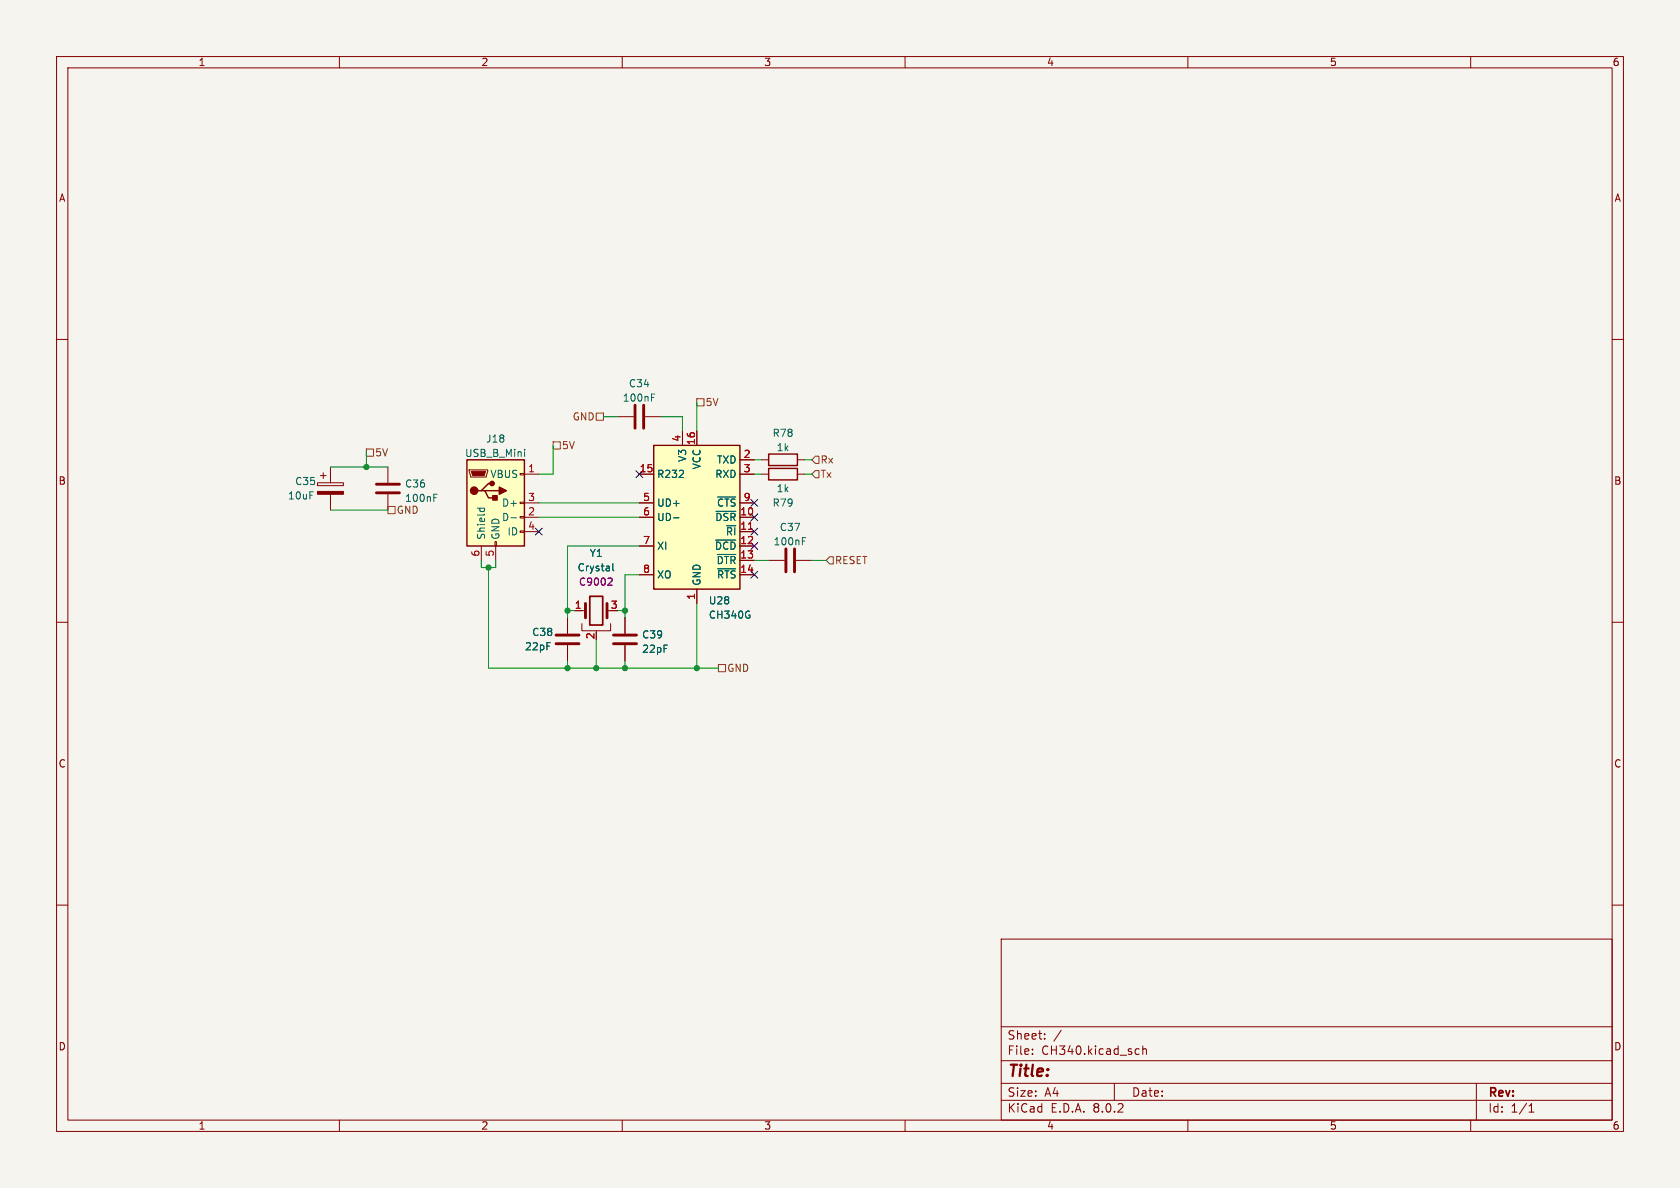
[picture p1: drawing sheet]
(kicad_sch (version 20230121) (generator eeschema)

 (paper "A4")

 (lib_symbols
  (symbol "Connector:USB_B_Mini" (pin_names (offset 1.016)) (in_bom yes) (on_board yes)
   (property "Reference" "J" (at -5.08 11.43 0) (effects (font (size 1.27 1.27)) (justify left)))
   (property "Value" "USB_B_Mini" (at -5.08 8.89 0) (effects (font (size 1.27 1.27)) (justify left)))
   (property "Footprint" "" (at 3.81 -1.27 0) (effects (font (size 1.27 1.27)) hide))
   (property "Datasheet" "~" (at 3.81 -1.27 0) (effects (font (size 1.27 1.27)) hide))
   (symbol "USB_B_Mini_0_1"
    (rectangle (start -5.08 -7.62) (end 5.08 7.62) (stroke (width 0.254) (type default)) (fill (type background)))
    (circle (center -3.81 2.159) (radius 0.635) (stroke (width 0.254) (type default)) (fill (type outline)))
    (circle (center -0.635 3.429) (radius 0.381) (stroke (width 0.254) (type default)) (fill (type outline)))
    (rectangle (start -0.127 -7.62) (end 0.127 -6.858) (stroke (width 0) (type default)) (fill (type none)))
    (polyline (pts (xy -1.905 2.159) (xy 0.635 2.159)) (stroke (width 0.254) (type default)) (fill (type none)))
    (polyline (pts (xy -3.175 2.159) (xy -2.54 2.159) (xy -1.27 3.429) (xy -0.635 3.429)) (stroke (width 0.254) (type default)) (fill (type none)))
    (polyline (pts (xy -2.54 2.159) (xy -1.905 2.159) (xy -1.27 0.889) (xy 0 0.889)) (stroke (width 0.254) (type default)) (fill (type none)))
    (polyline (pts (xy 0.635 2.794) (xy 0.635 1.524) (xy 1.905 2.159) (xy 0.635 2.794)) (stroke (width 0.254) (type default)) (fill (type outline)))
    (polyline (pts (xy -4.318 5.588) (xy -1.778 5.588) (xy -2.032 4.826) (xy -4.064 4.826) (xy -4.318 5.588)) (stroke (width 0) (type default)) (fill (type outline)))
    (polyline (pts (xy -4.699 5.842) (xy -4.699 5.588) (xy -4.445 4.826) (xy -4.445 4.572) (xy -1.651 4.572) (xy -1.651 4.826) (xy -1.397 5.588) (xy -1.397 5.842) (xy -4.699 5.842)) (stroke (width 0) (type default)) (fill (type none)))
    (rectangle (start 0.254 1.27) (end -0.508 0.508) (stroke (width 0.254) (type default)) (fill (type outline)))
    (rectangle (start 5.08 -5.207) (end 4.318 -4.953) (stroke (width 0) (type default)) (fill (type none)))
    (rectangle (start 5.08 -2.667) (end 4.318 -2.413) (stroke (width 0) (type default)) (fill (type none)))
    (rectangle (start 5.08 -0.127) (end 4.318 0.127) (stroke (width 0) (type default)) (fill (type none)))
    (rectangle (start 5.08 4.953) (end 4.318 5.207) (stroke (width 0) (type default)) (fill (type none))))
   (symbol "USB_B_Mini_1_1"
    (pin power_out line (at 7.62 5.08 180) (length 2.54) (name "VBUS" (effects (font (size 1.27 1.27)))) (number "1" (effects (font (size 1.27 1.27)))))
    (pin bidirectional line (at 7.62 -2.54 180) (length 2.54) (name "D-" (effects (font (size 1.27 1.27)))) (number "2" (effects (font (size 1.27 1.27)))))
    (pin bidirectional line (at 7.62 0 180) (length 2.54) (name "D+" (effects (font (size 1.27 1.27)))) (number "3" (effects (font (size 1.27 1.27)))))
    (pin passive line (at 7.62 -5.08 180) (length 2.54) (name "ID" (effects (font (size 1.27 1.27)))) (number "4" (effects (font (size 1.27 1.27)))))
    (pin power_out line (at 0 -10.16 90) (length 2.54) (name "GND" (effects (font (size 1.27 1.27)))) (number "5" (effects (font (size 1.27 1.27)))))
    (pin passive line (at -2.54 -10.16 90) (length 2.54) (name "Shield" (effects (font (size 1.27 1.27)))) (number "6" (effects (font (size 1.27 1.27)))))))
  (symbol "Device:C" (pin_numbers hide) (pin_names (offset 0.254)) (in_bom yes) (on_board yes)
   (property "Reference" "C" (at 0.635 2.54 0) (effects (font (size 1.27 1.27)) (justify left)))
   (property "Value" "C" (at 0.635 -2.54 0) (effects (font (size 1.27 1.27)) (justify left)))
   (property "Footprint" "" (at 0.9652 -3.81 0) (effects (font (size 1.27 1.27)) hide))
   (property "Datasheet" "~" (at 0 0 0) (effects (font (size 1.27 1.27)) hide))
   (symbol "C_0_1"
    (polyline (pts (xy -2.032 -0.762) (xy 2.032 -0.762)) (stroke (width 0.508) (type default)) (fill (type none)))
    (polyline (pts (xy -2.032 0.762) (xy 2.032 0.762)) (stroke (width 0.508) (type default)) (fill (type none))))
   (symbol "C_1_1"
    (pin passive line (at 0 3.81 270) (length 2.794) (name "~" (effects (font (size 1.27 1.27)))) (number "1" (effects (font (size 1.27 1.27)))))
    (pin passive line (at 0 -3.81 90) (length 2.794) (name "~" (effects (font (size 1.27 1.27)))) (number "2" (effects (font (size 1.27 1.27)))))))
  (symbol "Device:C_Polarized" (pin_numbers hide) (pin_names (offset 0.254)) (in_bom yes) (on_board yes)
   (property "Reference" "C" (at 0.635 2.54 0) (effects (font (size 1.27 1.27)) (justify left)))
   (property "Value" "C_Polarized" (at 0.635 -2.54 0) (effects (font (size 1.27 1.27)) (justify left)))
   (property "Footprint" "" (at 0.9652 -3.81 0) (effects (font (size 1.27 1.27)) hide))
   (property "Datasheet" "~" (at 0 0 0) (effects (font (size 1.27 1.27)) hide))
   (symbol "C_Polarized_0_1"
    (rectangle (start -2.286 0.508) (end 2.286 1.016) (stroke (width 0) (type default)) (fill (type none)))
    (polyline (pts (xy -1.778 2.286) (xy -0.762 2.286)) (stroke (width 0) (type default)) (fill (type none)))
    (polyline (pts (xy -1.27 2.794) (xy -1.27 1.778)) (stroke (width 0) (type default)) (fill (type none)))
    (rectangle (start 2.286 -0.508) (end -2.286 -1.016) (stroke (width 0) (type default)) (fill (type outline))))
   (symbol "C_Polarized_1_1"
    (pin passive line (at 0 3.81 270) (length 2.794) (name "~" (effects (font (size 1.27 1.27)))) (number "1" (effects (font (size 1.27 1.27)))))
    (pin passive line (at 0 -3.81 90) (length 2.794) (name "~" (effects (font (size 1.27 1.27)))) (number "2" (effects (font (size 1.27 1.27)))))))
  (symbol "Device:R" (pin_numbers hide) (pin_names (offset 0)) (in_bom yes) (on_board yes)
   (property "Reference" "R" (at 2.032 0 90) (effects (font (size 1.27 1.27))))
   (property "Value" "R" (at 0 0 90) (effects (font (size 1.27 1.27))))
   (property "Footprint" "" (at -1.778 0 90) (effects (font (size 1.27 1.27)) hide))
   (property "Datasheet" "~" (at 0 0 0) (effects (font (size 1.27 1.27)) hide))
   (symbol "R_0_1"
    (rectangle (start -1.016 -2.54) (end 1.016 2.54) (stroke (width 0.254) (type default)) (fill (type none))))
   (symbol "R_1_1"
    (pin passive line (at 0 3.81 270) (length 1.27) (name "~" (effects (font (size 1.27 1.27)))) (number "1" (effects (font (size 1.27 1.27)))))
    (pin passive line (at 0 -3.81 90) (length 1.27) (name "~" (effects (font (size 1.27 1.27)))) (number "2" (effects (font (size 1.27 1.27)))))))
  (symbol "Interface_USB:CH340G" (in_bom yes) (on_board yes)
   (property "Reference" "U" (at -5.08 13.97 0) (effects (font (size 1.27 1.27)) (justify right)))
   (property "Value" "CH340G" (at 1.27 13.97 0) (effects (font (size 1.27 1.27)) (justify left)))
   (property "Footprint" "Package_SO:SOIC-16_3.9x9.9mm_P1.27mm" (at 1.27 -13.97 0) (effects (font (size 1.27 1.27)) (justify left) hide))
   (property "Datasheet" "http://www.datasheet5.com/pdf-local-2195953" (at -8.89 20.32 0) (effects (font (size 1.27 1.27)) hide))
   (symbol "CH340G_0_1"
    (rectangle (start -7.62 12.7) (end 7.62 -12.7) (stroke (width 0.254) (type default)) (fill (type background))))
   (symbol "CH340G_1_1"
    (pin power_in line (at 0 -15.24 90) (length 2.54) (name "GND" (effects (font (size 1.27 1.27)))) (number "1" (effects (font (size 1.27 1.27)))))
    (pin input line (at 10.16 0 180) (length 2.54) (name "~{DSR}" (effects (font (size 1.27 1.27)))) (number "10" (effects (font (size 1.27 1.27)))))
    (pin input line (at 10.16 -2.54 180) (length 2.54) (name "~{RI}" (effects (font (size 1.27 1.27)))) (number "11" (effects (font (size 1.27 1.27)))))
    (pin input line (at 10.16 -5.08 180) (length 2.54) (name "~{DCD}" (effects (font (size 1.27 1.27)))) (number "12" (effects (font (size 1.27 1.27)))))
    (pin output line (at 10.16 -7.62 180) (length 2.54) (name "~{DTR}" (effects (font (size 1.27 1.27)))) (number "13" (effects (font (size 1.27 1.27)))))
    (pin output line (at 10.16 -10.16 180) (length 2.54) (name "~{RTS}" (effects (font (size 1.27 1.27)))) (number "14" (effects (font (size 1.27 1.27)))))
    (pin input line (at -10.16 7.62 0) (length 2.54) (name "R232" (effects (font (size 1.27 1.27)))) (number "15" (effects (font (size 1.27 1.27)))))
    (pin power_in line (at 0 15.24 270) (length 2.54) (name "VCC" (effects (font (size 1.27 1.27)))) (number "16" (effects (font (size 1.27 1.27)))))
    (pin output line (at 10.16 10.16 180) (length 2.54) (name "TXD" (effects (font (size 1.27 1.27)))) (number "2" (effects (font (size 1.27 1.27)))))
    (pin input line (at 10.16 7.62 180) (length 2.54) (name "RXD" (effects (font (size 1.27 1.27)))) (number "3" (effects (font (size 1.27 1.27)))))
    (pin passive line (at -2.54 15.24 270) (length 2.54) (name "V3" (effects (font (size 1.27 1.27)))) (number "4" (effects (font (size 1.27 1.27)))))
    (pin bidirectional line (at -10.16 2.54 0) (length 2.54) (name "UD+" (effects (font (size 1.27 1.27)))) (number "5" (effects (font (size 1.27 1.27)))))
    (pin bidirectional line (at -10.16 0 0) (length 2.54) (name "UD-" (effects (font (size 1.27 1.27)))) (number "6" (effects (font (size 1.27 1.27)))))
    (pin input line (at -10.16 -5.08 0) (length 2.54) (name "XI" (effects (font (size 1.27 1.27)))) (number "7" (effects (font (size 1.27 1.27)))))
    (pin output line (at -10.16 -10.16 0) (length 2.54) (name "XO" (effects (font (size 1.27 1.27)))) (number "8" (effects (font (size 1.27 1.27)))))
    (pin input line (at 10.16 2.54 180) (length 2.54) (name "~{CTS}" (effects (font (size 1.27 1.27)))) (number "9" (effects (font (size 1.27 1.27)))))))
  (symbol "custom_kicad_lib_sk:crystal_arduino" (pin_names (offset 1.016) hide) (in_bom yes) (on_board yes)
   (property "Reference" "Y" (at 0 5.715 0) (effects (font (size 1.27 1.27))))
   (property "Value" "Crystal_GND2" (at 0 3.81 0) (effects (font (size 1.27 1.27))))
   (property "Footprint" "custom_kicad_lib_sk:crystal_arduino" (at 0 -5.08 0) (effects (font (size 1.27 1.27)) hide))
   (property "Datasheet" "~" (at 0 0 0) (effects (font (size 1.27 1.27)) hide))
   (property "JLCPCB Part#" "C13738" (at 0 0 0) (effects (font (size 1.27 1.27))))
   (symbol "crystal_arduino_0_1"
    (rectangle (start -1.143 2.54) (end 1.143 -2.54) (stroke (width 0.3048) (type default)) (fill (type none)))
    (polyline (pts (xy -2.54 0) (xy -1.905 0)) (stroke (width 0) (type default)) (fill (type none)))
    (polyline (pts (xy -1.905 -1.27) (xy -1.905 1.27)) (stroke (width 0.508) (type default)) (fill (type none)))
    (polyline (pts (xy 0 -3.81) (xy 0 -3.556)) (stroke (width 0) (type default)) (fill (type none)))
    (polyline (pts (xy 1.905 0) (xy 2.54 0)) (stroke (width 0) (type default)) (fill (type none)))
    (polyline (pts (xy 1.905 1.27) (xy 1.905 -1.27)) (stroke (width 0.508) (type default)) (fill (type none)))
    (polyline (pts (xy -2.54 -2.286) (xy -2.54 -3.556) (xy 2.54 -3.556) (xy 2.54 -2.286)) (stroke (width 0) (type default)) (fill (type none))))
   (symbol "crystal_arduino_1_1"
    (pin passive line (at -3.81 0 0) (length 1.27) (name "1" (effects (font (size 1.27 1.27)))) (number "1" (effects (font (size 1.27 1.27)))))
    (pin passive line (at 0 -5.08 90) (length 1.27) (name "GND" (effects (font (size 1.27 1.27)))) (number "2" (effects (font (size 1.27 1.27)))))
    (pin passive line (at 3.81 0 180) (length 1.27) (name "3" (effects (font (size 1.27 1.27)))) (number "3" (effects (font (size 1.27 1.27)))))
    (pin passive line (at 0 -5.08 90) (length 1.27) hide (name "GND" (effects (font (size 1.27 1.27)))) (number "4" (effects (font (size 1.27 1.27))))))))

 (junction (at 100.33 118.11) (diameter 0) (color 0 0 0 0))
 (junction (at 86.36 100.33) (diameter 0) (color 0 0 0 0))
 (junction (at 64.77 82.55) (diameter 0) (color 0 0 0 0))
 (junction (at 123.19 118.11) (diameter 0) (color 0 0 0 0))
 (junction (at 110.49 107.95) (diameter 0) (color 0 0 0 0))
 (junction (at 100.33 107.95) (diameter 0) (color 0 0 0 0))
 (junction (at 110.49 118.11) (diameter 0) (color 0 0 0 0))
 (junction (at 105.41 118.11) (diameter 0) (color 0 0 0 0))

 (no_connect (at 113.03 83.82))
 (no_connect (at 133.35 93.98))
 (no_connect (at 133.35 96.52))
 (no_connect (at 133.35 91.44))
 (no_connect (at 133.35 101.6))
 (no_connect (at 133.35 88.9))
 (no_connect (at 95.25 93.98))

 (wire (pts (xy 100.33 107.95) (xy 100.33 109.22)) (stroke (width 0) (type default)))
 (wire (pts (xy 105.41 118.11) (xy 110.49 118.11)) (stroke (width 0) (type default)))
 (wire (pts (xy 97.79 83.82) (xy 95.25 83.82)) (stroke (width 0) (type default)))
 (wire (pts (xy 110.49 107.95) (xy 109.22 107.95)) (stroke (width 0) (type default)))
 (wire (pts (xy 146.05 99.06) (xy 143.51 99.06)) (stroke (width 0) (type default)))
 (wire (pts (xy 110.49 101.6) (xy 113.03 101.6)) (stroke (width 0) (type default)))
 (wire (pts (xy 110.49 116.84) (xy 110.49 118.11)) (stroke (width 0) (type default)))
 (wire (pts (xy 100.33 96.52) (xy 100.33 107.95)) (stroke (width 0) (type default)))
 (wire (pts (xy 134.62 83.82) (xy 133.35 83.82)) (stroke (width 0) (type default)))
 (wire (pts (xy 100.33 118.11) (xy 105.41 118.11)) (stroke (width 0) (type default)))
 (wire (pts (xy 86.36 100.33) (xy 86.36 118.11)) (stroke (width 0) (type default)))
 (wire (pts (xy 85.09 99.06) (xy 85.09 100.33)) (stroke (width 0) (type default)))
 (wire (pts (xy 100.33 116.84) (xy 100.33 118.11)) (stroke (width 0) (type default)))
 (wire (pts (xy 101.6 107.95) (xy 100.33 107.95)) (stroke (width 0) (type default)))
 (wire (pts (xy 87.63 99.06) (xy 87.63 100.33)) (stroke (width 0) (type default)))
 (wire (pts (xy 58.42 82.55) (xy 64.77 82.55)) (stroke (width 0) (type default)))
 (wire (pts (xy 143.51 83.82) (xy 142.24 83.82)) (stroke (width 0) (type default)))
 (wire (pts (xy 105.41 113.03) (xy 105.41 118.11)) (stroke (width 0) (type default)))
 (wire (pts (xy 123.19 118.11) (xy 127 118.11)) (stroke (width 0) (type default)))
 (wire (pts (xy 86.36 118.11) (xy 100.33 118.11)) (stroke (width 0) (type default)))
 (wire (pts (xy 110.49 118.11) (xy 123.19 118.11)) (stroke (width 0) (type default)))
 (wire (pts (xy 110.49 109.22) (xy 110.49 107.95)) (stroke (width 0) (type default)))
 (wire (pts (xy 64.77 82.55) (xy 68.58 82.55)) (stroke (width 0) (type default)))
 (wire (pts (xy 85.09 100.33) (xy 86.36 100.33)) (stroke (width 0) (type default)))
 (wire (pts (xy 64.77 80.01) (xy 64.77 82.55)) (stroke (width 0) (type default)))
 (wire (pts (xy 95.25 88.9) (xy 113.03 88.9)) (stroke (width 0) (type default)))
 (wire (pts (xy 106.68 73.66) (xy 109.22 73.66)) (stroke (width 0) (type default)))
 (wire (pts (xy 113.03 96.52) (xy 100.33 96.52)) (stroke (width 0) (type default)))
 (wire (pts (xy 120.65 73.66) (xy 116.84 73.66)) (stroke (width 0) (type default)))
 (wire (pts (xy 133.35 99.06) (xy 135.89 99.06)) (stroke (width 0) (type default)))
 (wire (pts (xy 134.62 81.28) (xy 133.35 81.28)) (stroke (width 0) (type default)))
 (wire (pts (xy 95.25 91.44) (xy 113.03 91.44)) (stroke (width 0) (type default)))
 (wire (pts (xy 123.19 71.12) (xy 123.19 76.2)) (stroke (width 0) (type default)))
 (wire (pts (xy 110.49 107.95) (xy 110.49 101.6)) (stroke (width 0) (type default)))
 (wire (pts (xy 123.19 106.68) (xy 123.19 118.11)) (stroke (width 0) (type default)))
 (wire (pts (xy 97.79 78.74) (xy 97.79 83.82)) (stroke (width 0) (type default)))
 (wire (pts (xy 143.51 81.28) (xy 142.24 81.28)) (stroke (width 0) (type default)))
 (wire (pts (xy 58.42 90.17) (xy 68.58 90.17)) (stroke (width 0) (type default)))
 (wire (pts (xy 120.65 76.2) (xy 120.65 73.66)) (stroke (width 0) (type default)))
 (wire (pts (xy 86.36 100.33) (xy 87.63 100.33)) (stroke (width 0) (type default)))

 (hierarchical_label "GND" (shape passive) (at 106.68 73.66 180) (fields_autoplaced) (effects (font (size 1.27 1.27)) (justify right)))
 (hierarchical_label "5V" (shape passive) (at 64.77 80.01 0) (fields_autoplaced) (effects (font (size 1.27 1.27)) (justify left)))
 (hierarchical_label "5V" (shape passive) (at 123.19 71.12 0) (fields_autoplaced) (effects (font (size 1.27 1.27)) (justify left)))
 (hierarchical_label "GND" (shape passive) (at 68.58 90.17 0) (fields_autoplaced) (effects (font (size 1.27 1.27)) (justify left)))
 (hierarchical_label "Rx" (shape input) (at 143.51 81.28 0) (fields_autoplaced) (effects (font (size 1.27 1.27)) (justify left)))
 (hierarchical_label "Tx" (shape input) (at 143.51 83.82 0) (fields_autoplaced) (effects (font (size 1.27 1.27)) (justify left)))
 (hierarchical_label "RESET" (shape input) (at 146.05 99.06 0) (fields_autoplaced) (effects (font (size 1.27 1.27)) (justify left)))
 (hierarchical_label "GND" (shape passive) (at 127 118.11 0) (fields_autoplaced) (effects (font (size 1.27 1.27)) (justify left)))
 (hierarchical_label "5V" (shape passive) (at 97.79 78.74 0) (fields_autoplaced) (effects (font (size 1.27 1.27)) (justify left)))

 (symbol (lib_id "Device:C") (at 68.58 86.36 0) (unit 1) (in_bom yes) (on_board yes) (dnp no) (fields_autoplaced)
  (property "Reference" "C36" (at 71.501 85.5253 0) (effects (font (size 1.27 1.27)) (justify left)))
  (property "Value" "100nF" (at 71.501 88.0622 0) (effects (font (size 1.27 1.27)) (justify left)))
  (property "Footprint" "Capacitor_SMD:C_0603_1608Metric_Pad1.08x0.95mm_HandSolder" (at 69.5452 90.17 0) (effects (font (size 1.27 1.27)) hide))
  (property "Datasheet" "~" (at 68.58 86.36 0) (effects (font (size 1.27 1.27)) hide))
  (property "JLCPCB Part#" "C14663" (at 68.58 86.36 0) (effects (font (size 1.27 1.27)) hide)) (pin "1") (pin "2")
  (instances (project "programmer" (path "" (reference "C36") (unit 1))) (project "general_schematics" (path "" (reference "C36") (unit 1)))))

 (symbol (lib_id "Device:C") (at 139.7 99.06 90) (unit 1) (in_bom yes) (on_board yes) (dnp no) (fields_autoplaced)
  (property "Reference" "C37" (at 139.7 93.2012 90) (effects (font (size 1.27 1.27))))
  (property "Value" "100nF" (at 139.7 95.7381 90) (effects (font (size 1.27 1.27))))
  (property "Footprint" "Capacitor_SMD:C_0603_1608Metric_Pad1.08x0.95mm_HandSolder" (at 143.51 98.0948 0) (effects (font (size 1.27 1.27)) hide))
  (property "Datasheet" "~" (at 139.7 99.06 0) (effects (font (size 1.27 1.27)) hide))
  (property "JLCPCB Part#" "C14663" (at 139.7 99.06 90) (effects (font (size 1.27 1.27)) hide)) (pin "1") (pin "2")
  (instances (project "programmer" (path "" (reference "C37") (unit 1))) (project "general_schematics" (path "" (reference "C37") (unit 1)))))

 (symbol (lib_id "Device:R") (at 138.43 83.82 270) (unit 1) (in_bom yes) (on_board yes) (dnp no)
  (property "Reference" "R79" (at 138.43 88.9 90) (effects (font (size 1.27 1.27))))
  (property "Value" "1k" (at 138.43 86.36 90) (effects (font (size 1.27 1.27))))
  (property "Footprint" "Resistor_SMD:R_0603_1608Metric_Pad0.98x0.95mm_HandSolder" (at 138.43 82.042 90) (effects (font (size 1.27 1.27)) hide))
  (property "Datasheet" "~" (at 138.43 83.82 0) (effects (font (size 1.27 1.27)) hide))
  (property "JLCPCB Part#" "C21190" (at 138.43 83.82 90) (effects (font (size 1.27 1.27)) hide)) (pin "1") (pin "2")
  (instances (project "programmer" (path "" (reference "R79") (unit 1))) (project "general_schematics" (path "" (reference "R79") (unit 1)))))

 (symbol (lib_id "Device:C_Polarized") (at 58.42 86.36 0) (unit 1) (in_bom yes) (on_board yes) (dnp no)
  (property "Reference" "C35" (at 52.07 85.09 0) (effects (font (size 1.27 1.27)) (justify left)))
  (property "Value" "10uF" (at 50.8 87.63 0) (effects (font (size 1.27 1.27)) (justify left)))
  (property "Footprint" "" (at 59.3852 90.17 0) (effects (font (size 1.27 1.27)) hide))
  (property "Datasheet" "~" (at 58.42 86.36 0) (effects (font (size 1.27 1.27)) hide))
  (property "JLCPCB Part#" "C96446" (at 58.42 86.36 0) (effects (font (size 1.27 1.27)) hide)) (pin "1") (pin "2")
  (instances (project "programmer" (path "" (reference "C35") (unit 1))) (project "general_schematics" (path "" (reference "C35") (unit 1)))))

 (symbol (lib_id "Device:C") (at 110.49 113.03 0) (unit 1) (in_bom yes) (on_board yes) (dnp no) (fields_autoplaced)
  (property "Reference" "C39" (at 113.411 112.1953 0) (effects (font (size 1.27 1.27)) (justify left)))
  (property "Value" "22pF" (at 113.411 114.7322 0) (effects (font (size 1.27 1.27)) (justify left)))
  (property "Footprint" "Capacitor_SMD:C_0603_1608Metric_Pad1.08x0.95mm_HandSolder" (at 111.4552 116.84 0) (effects (font (size 1.27 1.27)) hide))
  (property "Datasheet" "~" (at 110.49 113.03 0) (effects (font (size 1.27 1.27)) hide))
  (property "JLCPCB Part#" "C1653" (at 110.49 113.03 0) (effects (font (size 1.27 1.27)) hide)) (pin "1") (pin "2")
  (instances (project "programmer" (path "" (reference "C39") (unit 1))) (project "general_schematics" (path "" (reference "C39") (unit 1)))))

 (symbol (lib_id "Interface_USB:CH340G") (at 123.19 91.44 0) (unit 1) (in_bom yes) (on_board yes) (dnp no) (fields_autoplaced)
  (property "Reference" "U28" (at 125.2094 106.1704 0) (effects (font (size 1.27 1.27)) (justify left)))
  (property "Value" "CH340G" (at 125.2094 108.7073 0) (effects (font (size 1.27 1.27)) (justify left)))
  (property "Footprint" "Package_SO:SOIC-16_3.9x9.9mm_P1.27mm" (at 124.46 105.41 0) (effects (font (size 1.27 1.27)) (justify left) hide))
  (property "Datasheet" "http://www.datasheet5.com/pdf-local-2195953" (at 114.3 71.12 0) (effects (font (size 1.27 1.27)) hide))
  (property "JLCPCB Part#" "C14267" (at 123.19 91.44 0) (effects (font (size 1.27 1.27)) hide)) (pin "1") (pin "10") (pin "11") (pin "12") (pin "13") (pin "14") (pin "15") (pin "16") (pin "2") (pin "3") (pin "4") (pin "5") (pin "6") (pin "7") (pin "8") (pin "9")
  (instances (project "programmer" (path "" (reference "U28") (unit 1))) (project "general_schematics" (path "" (reference "U28") (unit 1)))))

 (symbol (lib_id "Connector:USB_B_Mini") (at 87.63 88.9 0) (unit 1) (in_bom yes) (on_board yes) (dnp no) (fields_autoplaced)
  (property "Reference" "J18" (at 87.63 77.5802 0) (effects (font (size 1.27 1.27))))
  (property "Value" "USB_B_Mini" (at 87.63 80.1171 0) (effects (font (size 1.27 1.27))))
  (property "Footprint" "" (at 91.44 90.17 0) (effects (font (size 1.27 1.27)) hide))
  (property "Datasheet" "~" (at 91.44 90.17 0) (effects (font (size 1.27 1.27)) hide))
  (property "JLCPCB Part#" "C2681563" (at 87.63 88.9 0) (effects (font (size 1.27 1.27)) hide)) (pin "1") (pin "2") (pin "3") (pin "4") (pin "5") (pin "6")
  (instances (project "programmer" (path "" (reference "J18") (unit 1))) (project "general_schematics" (path "" (reference "J18") (unit 1)))))

 (symbol (lib_id "Device:C") (at 113.03 73.66 90) (unit 1) (in_bom yes) (on_board yes) (dnp no) (fields_autoplaced)
  (property "Reference" "C34" (at 113.03 67.8012 90) (effects (font (size 1.27 1.27))))
  (property "Value" "100nF" (at 113.03 70.3381 90) (effects (font (size 1.27 1.27))))
  (property "Footprint" "Capacitor_SMD:C_0603_1608Metric_Pad1.08x0.95mm_HandSolder" (at 116.84 72.6948 0) (effects (font (size 1.27 1.27)) hide))
  (property "Datasheet" "~" (at 113.03 73.66 0) (effects (font (size 1.27 1.27)) hide))
  (property "JLCPCB Part#" "C14663" (at 113.03 73.66 90) (effects (font (size 1.27 1.27)) hide)) (pin "1") (pin "2")
  (instances (project "programmer" (path "" (reference "C34") (unit 1))) (project "general_schematics" (path "" (reference "C34") (unit 1)))))

 (symbol (lib_id "Device:R") (at 138.43 81.28 90) (unit 1) (in_bom yes) (on_board yes) (dnp no) (fields_autoplaced)
  (property "Reference" "R78" (at 138.43 76.5642 90) (effects (font (size 1.27 1.27))))
  (property "Value" "1k" (at 138.43 79.1011 90) (effects (font (size 1.27 1.27))))
  (property "Footprint" "Resistor_SMD:R_0603_1608Metric_Pad0.98x0.95mm_HandSolder" (at 138.43 83.058 90) (effects (font (size 1.27 1.27)) hide))
  (property "Datasheet" "~" (at 138.43 81.28 0) (effects (font (size 1.27 1.27)) hide))
  (property "JLCPCB Part#" "C21190" (at 138.43 81.28 90) (effects (font (size 1.27 1.27)) hide)) (pin "1") (pin "2")
  (instances (project "programmer" (path "" (reference "R78") (unit 1))) (project "general_schematics" (path "" (reference "R78") (unit 1)))))

 (symbol (lib_id "Device:C") (at 100.33 113.03 0) (unit 1) (in_bom yes) (on_board yes) (dnp no)
  (property "Reference" "C38" (at 93.98 111.76 0) (effects (font (size 1.27 1.27)) (justify left)))
  (property "Value" "22pF" (at 92.71 114.3 0) (effects (font (size 1.27 1.27)) (justify left)))
  (property "Footprint" "Capacitor_SMD:C_0603_1608Metric_Pad1.08x0.95mm_HandSolder" (at 101.2952 116.84 0) (effects (font (size 1.27 1.27)) hide))
  (property "Datasheet" "~" (at 100.33 113.03 0) (effects (font (size 1.27 1.27)) hide))
  (property "JLCPCB Part#" "C1653" (at 100.33 113.03 0) (effects (font (size 1.27 1.27)) hide)) (pin "1") (pin "2")
  (instances (project "programmer" (path "" (reference "C38") (unit 1))) (project "general_schematics" (path "" (reference "C38") (unit 1)))))

 (symbol (lib_id "custom_kicad_lib_sk:crystal_arduino") (at 105.41 107.95 0) (unit 1) (in_bom yes) (on_board yes) (dnp no) (fields_autoplaced)
  (property "Reference" "Y1" (at 105.41 97.79 0) (effects (font (size 1.27 1.27))))
  (property "Value" "Crystal" (at 105.41 100.33 0) (effects (font (size 1.27 1.27))))
  (property "Footprint" "custom_kicad_lib_sk:crystal_arduino" (at 105.41 113.03 0) (effects (font (size 1.27 1.27)) hide))
  (property "Datasheet" "~" (at 105.41 107.95 0) (effects (font (size 1.27 1.27)) hide))
  (property "JLCPCB Part#" "C9002" (at 105.41 102.87 0) (effects (font (size 1.27 1.27)))) (pin "1") (pin "2") (pin "3") (pin "4")
  (instances (project "programmer" (path "" (reference "Y1") (unit 1))) (project "general_schematics" (path "" (reference "Y1") (unit 1))))))
